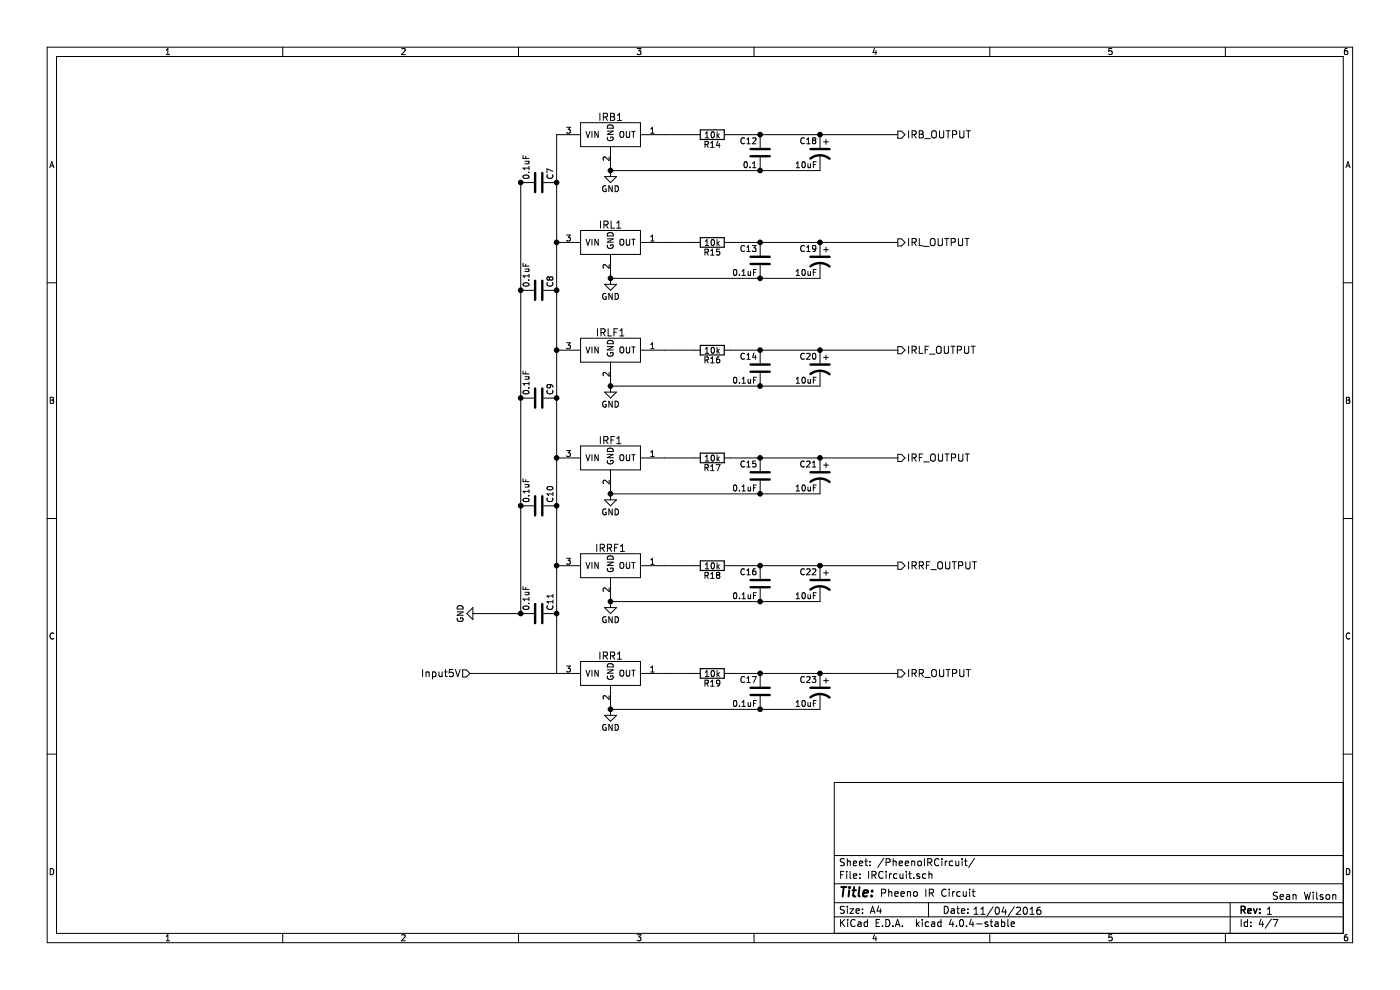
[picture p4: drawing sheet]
EESchema Schematic File Version 2
LIBS:power
LIBS:device
LIBS:transistors
LIBS:conn
LIBS:linear
LIBS:regul
LIBS:74xx
LIBS:cmos4000
LIBS:adc-dac
LIBS:memory
LIBS:xilinx
LIBS:microcontrollers
LIBS:dsp
LIBS:microchip
LIBS:analog_switches
LIBS:motorola
LIBS:texas
LIBS:intel
LIBS:audio
LIBS:interface
LIBS:digital-audio
LIBS:philips
LIBS:display
LIBS:cypress
LIBS:siliconi
LIBS:opto
LIBS:atmel
LIBS:contrib
LIBS:valves
LIBS:PheenoComponentsV1
LIBS:PheenoComponentsV2
LIBS:MainBoard-cache
EELAYER 25 0
EELAYER END
$Descr A4 11693 8268
encoding utf-8
Sheet 4 7
Title ""
Date ""
Rev ""
Comp ""
Comment1 ""
Comment2 ""
Comment3 ""
Comment4 ""
$EndDescr
Text Notes 7350 7500 0    60   ~ 0
Pheeno IR Circuit
Text Notes 8125 7650 0    60   ~ 0
11/04/2016
Text Notes 10575 7650 0    60   ~ 0
1
Text Notes 10625 7525 0    60   ~ 0
Sean Wilson
Text HLabel 3925 5625 0    60   Input ~ 0
Input5V
$Comp
L GP2Y0A41SK0F IRB1
U 1 1
P 5100 1125
F 0 "IRB1" H 5100 1275 60  0000 C CNN
F 1 "GP2Y0A41SK0F" H 5125 1375 60  0001 C CNN
F 2 "PheenoFootprintsV2:GP2Y0A41SK0F" H 5100 1125 60  0001 C CNN
F 3 "" H 5100 1125 60  0001 C CNN
	1    5100 1125
	-1   0    0    -1  
$EndComp
$Comp
L GP2Y0A41SK0F IRL1
U 1 1
P 5100 2025
F 0 "IRL1" H 5100 2175 60  0000 C CNN
F 1 "GP2Y0A41SK0F" H 5125 2275 60  0001 C CNN
F 2 "PheenoFootprintsV2:GP2Y0A41SK0F" H 5100 2025 60  0001 C CNN
F 3 "" H 5100 2025 60  0001 C CNN
	1    5100 2025
	-1   0    0    -1  
$EndComp
$Comp
L GP2Y0A41SK0F IRLF1
U 1 1
P 5100 2925
F 0 "IRLF1" H 5100 3075 60  0000 C CNN
F 1 "GP2Y0A41SK0F" H 5125 3175 60  0001 C CNN
F 2 "PheenoFootprintsV2:GP2Y0A41SK0F" H 5100 2925 60  0001 C CNN
F 3 "" H 5100 2925 60  0001 C CNN
	1    5100 2925
	-1   0    0    -1  
$EndComp
$Comp
L GP2Y0A41SK0F IRF1
U 1 1
P 5100 3825
F 0 "IRF1" H 5100 3975 60  0000 C CNN
F 1 "GP2Y0A41SK0F" H 5125 4075 60  0001 C CNN
F 2 "PheenoFootprintsV2:GP2Y0A41SK0F" H 5100 3825 60  0001 C CNN
F 3 "" H 5100 3825 60  0001 C CNN
	1    5100 3825
	-1   0    0    -1  
$EndComp
$Comp
L GP2Y0A41SK0F IRRF1
U 1 1
P 5100 4725
F 0 "IRRF1" H 5100 4875 60  0000 C CNN
F 1 "GP2Y0A41SK0F" H 5125 4975 60  0001 C CNN
F 2 "PheenoFootprintsV2:GP2Y0A41SK0F" H 5100 4725 60  0001 C CNN
F 3 "" H 5100 4725 60  0001 C CNN
	1    5100 4725
	-1   0    0    -1  
$EndComp
$Comp
L GP2Y0A41SK0F IRR1
U 1 1
P 5100 5625
F 0 "IRR1" H 5100 5775 60  0000 C CNN
F 1 "GP2Y0A41SK0F" H 5125 5875 60  0001 C CNN
F 2 "PheenoFootprintsV2:GP2Y0A41SK0F" H 5100 5625 60  0001 C CNN
F 3 "" H 5100 5625 60  0001 C CNN
	1    5100 5625
	-1   0    0    -1  
$EndComp
$Comp
L GND #PWR015
U 1 1
P 4000 5125
F 0 "#PWR015" H 4000 4875 50  0001 C CNN
F 1 "GND" H 4000 4975 50  0000 C CNN
F 2 "" H 4000 5125 50  0000 C CNN
F 3 "" H 4000 5125 50  0000 C CNN
	1    4000 5125
	0    1    -1   0   
$EndComp
$Comp
L C C7
U 1 1
P 4500 1525
F 0 "C7" H 4525 1625 50  0000 L CNN
F 1 "0.1uF" H 4525 1425 50  0000 L CNN
F 2 "Capacitors_ThroughHole:C_Rect_L7_W2_P5" H 4538 1375 50  0001 C CNN
F 3 "" H 4500 1525 50  0000 C CNN
	1    4500 1525
	0    1    -1   0   
$EndComp
$Comp
L C C8
U 1 1
P 4500 2425
F 0 "C8" H 4525 2525 50  0000 L CNN
F 1 "0.1uF" H 4525 2325 50  0000 L CNN
F 2 "Capacitors_ThroughHole:C_Rect_L7_W2_P5" H 4538 2275 50  0001 C CNN
F 3 "" H 4500 2425 50  0000 C CNN
	1    4500 2425
	0    1    -1   0   
$EndComp
$Comp
L C C9
U 1 1
P 4500 3325
F 0 "C9" H 4525 3425 50  0000 L CNN
F 1 "0.1uF" H 4525 3225 50  0000 L CNN
F 2 "Capacitors_ThroughHole:C_Rect_L7_W2_P5" H 4538 3175 50  0001 C CNN
F 3 "" H 4500 3325 50  0000 C CNN
	1    4500 3325
	0    1    -1   0   
$EndComp
$Comp
L C C10
U 1 1
P 4500 4225
F 0 "C10" H 4525 4325 50  0000 L CNN
F 1 "0.1uF" H 4525 4125 50  0000 L CNN
F 2 "Capacitors_ThroughHole:C_Rect_L7_W2_P5" H 4538 4075 50  0001 C CNN
F 3 "" H 4500 4225 50  0000 C CNN
	1    4500 4225
	0    1    -1   0   
$EndComp
$Comp
L C C11
U 1 1
P 4500 5125
F 0 "C11" H 4525 5225 50  0000 L CNN
F 1 "0.1uF" H 4525 5025 50  0000 L CNN
F 2 "Capacitors_ThroughHole:C_Rect_L7_W2_P5" H 4538 4975 50  0001 C CNN
F 3 "" H 4500 5125 50  0000 C CNN
	1    4500 5125
	0    1    -1   0   
$EndComp
Wire Wire Line
	4350 5125 4000 5125
Connection ~ 4350 1525
Connection ~ 4350 2425
Connection ~ 4350 3325
Connection ~ 4350 4225
Connection ~ 4350 5125
$Comp
L GND #PWR016
U 1 1
P 5100 1425
F 0 "#PWR016" H 5100 1175 50  0001 C CNN
F 1 "GND" H 5100 1275 50  0000 C CNN
F 2 "" H 5100 1425 50  0000 C CNN
F 3 "" H 5100 1425 50  0000 C CNN
	1    5100 1425
	-1   0    0    -1  
$EndComp
$Comp
L GND #PWR017
U 1 1
P 5100 2325
F 0 "#PWR017" H 5100 2075 50  0001 C CNN
F 1 "GND" H 5100 2175 50  0000 C CNN
F 2 "" H 5100 2325 50  0000 C CNN
F 3 "" H 5100 2325 50  0000 C CNN
	1    5100 2325
	-1   0    0    -1  
$EndComp
$Comp
L GND #PWR018
U 1 1
P 5100 3225
F 0 "#PWR018" H 5100 2975 50  0001 C CNN
F 1 "GND" H 5100 3075 50  0000 C CNN
F 2 "" H 5100 3225 50  0000 C CNN
F 3 "" H 5100 3225 50  0000 C CNN
	1    5100 3225
	-1   0    0    -1  
$EndComp
$Comp
L GND #PWR019
U 1 1
P 5100 4125
F 0 "#PWR019" H 5100 3875 50  0001 C CNN
F 1 "GND" H 5100 3975 50  0000 C CNN
F 2 "" H 5100 4125 50  0000 C CNN
F 3 "" H 5100 4125 50  0000 C CNN
	1    5100 4125
	-1   0    0    -1  
$EndComp
$Comp
L GND #PWR020
U 1 1
P 5100 5025
F 0 "#PWR020" H 5100 4775 50  0001 C CNN
F 1 "GND" H 5100 4875 50  0000 C CNN
F 2 "" H 5100 5025 50  0000 C CNN
F 3 "" H 5100 5025 50  0000 C CNN
	1    5100 5025
	-1   0    0    -1  
$EndComp
$Comp
L GND #PWR021
U 1 1
P 5100 5925
F 0 "#PWR021" H 5100 5675 50  0001 C CNN
F 1 "GND" H 5100 5775 50  0000 C CNN
F 2 "" H 5100 5925 50  0000 C CNN
F 3 "" H 5100 5925 50  0000 C CNN
	1    5100 5925
	-1   0    0    -1  
$EndComp
Wire Wire Line
	4650 1125 4650 5625
Connection ~ 4650 5125
Connection ~ 4650 4725
Connection ~ 4650 4225
Connection ~ 4650 3825
Connection ~ 4650 3325
Connection ~ 4650 2925
Connection ~ 4650 2425
Connection ~ 4650 2025
Connection ~ 4650 1525
$Comp
L R R14
U 1 1
P 5950 1125
F 0 "R14" V 6030 1125 50  0000 C CNN
F 1 "10k" V 5950 1125 50  0000 C CNN
F 2 "Resistors_ThroughHole:Resistor_Horizontal_RM7mm" V 5880 1125 50  0001 C CNN
F 3 "" H 5950 1125 50  0000 C CNN
	1    5950 1125
	0    -1   1    0   
$EndComp
$Comp
L R R15
U 1 1
P 5950 2025
F 0 "R15" V 6030 2025 50  0000 C CNN
F 1 "10k" V 5950 2025 50  0000 C CNN
F 2 "Resistors_ThroughHole:Resistor_Horizontal_RM7mm" V 5880 2025 50  0001 C CNN
F 3 "" H 5950 2025 50  0000 C CNN
	1    5950 2025
	0    -1   1    0   
$EndComp
$Comp
L R R16
U 1 1
P 5950 2925
F 0 "R16" V 6030 2925 50  0000 C CNN
F 1 "10k" V 5950 2925 50  0000 C CNN
F 2 "Resistors_ThroughHole:Resistor_Horizontal_RM7mm" V 5880 2925 50  0001 C CNN
F 3 "" H 5950 2925 50  0000 C CNN
	1    5950 2925
	0    -1   1    0   
$EndComp
$Comp
L R R17
U 1 1
P 5950 3825
F 0 "R17" V 6030 3825 50  0000 C CNN
F 1 "10k" V 5950 3825 50  0000 C CNN
F 2 "Resistors_ThroughHole:Resistor_Horizontal_RM7mm" V 5880 3825 50  0001 C CNN
F 3 "" H 5950 3825 50  0000 C CNN
	1    5950 3825
	0    -1   1    0   
$EndComp
$Comp
L R R18
U 1 1
P 5950 4725
F 0 "R18" V 6030 4725 50  0000 C CNN
F 1 "10k" V 5950 4725 50  0000 C CNN
F 2 "Resistors_ThroughHole:Resistor_Horizontal_RM7mm" V 5880 4725 50  0001 C CNN
F 3 "" H 5950 4725 50  0000 C CNN
	1    5950 4725
	0    -1   1    0   
$EndComp
$Comp
L R R19
U 1 1
P 5950 5625
F 0 "R19" V 6030 5625 50  0000 C CNN
F 1 "10k" V 5950 5625 50  0000 C CNN
F 2 "Resistors_ThroughHole:Resistor_Horizontal_RM7mm" V 5880 5625 50  0001 C CNN
F 3 "" H 5950 5625 50  0000 C CNN
	1    5950 5625
	0    -1   1    0   
$EndComp
Wire Wire Line
	5550 2925 5800 2925
Wire Wire Line
	5550 3825 5800 3825
Wire Wire Line
	5550 5625 5800 5625
Wire Wire Line
	5800 4725 5550 4725
$Comp
L C C17
U 1 1
P 6350 5775
F 0 "C17" H 6375 5875 50  0000 L CNN
F 1 "0.1uF" H 6375 5675 50  0000 L CNN
F 2 "Capacitors_ThroughHole:C_Rect_L7_W2_P5" H 6388 5625 50  0001 C CNN
F 3 "" H 6350 5775 50  0000 C CNN
	1    6350 5775
	-1   0    0    -1  
$EndComp
$Comp
L C C16
U 1 1
P 6350 4875
F 0 "C16" H 6375 4975 50  0000 L CNN
F 1 "0.1uF" H 6375 4775 50  0000 L CNN
F 2 "Capacitors_ThroughHole:C_Rect_L7_W2_P5" H 6388 4725 50  0001 C CNN
F 3 "" H 6350 4875 50  0000 C CNN
	1    6350 4875
	-1   0    0    -1  
$EndComp
$Comp
L C C15
U 1 1
P 6350 3975
F 0 "C15" H 6375 4075 50  0000 L CNN
F 1 "0.1uF" H 6375 3875 50  0000 L CNN
F 2 "Capacitors_ThroughHole:C_Rect_L7_W2_P5" H 6388 3825 50  0001 C CNN
F 3 "" H 6350 3975 50  0000 C CNN
	1    6350 3975
	-1   0    0    -1  
$EndComp
$Comp
L C C14
U 1 1
P 6350 3075
F 0 "C14" H 6375 3175 50  0000 L CNN
F 1 "0.1uF" H 6375 2975 50  0000 L CNN
F 2 "Capacitors_ThroughHole:C_Rect_L7_W2_P5" H 6388 2925 50  0001 C CNN
F 3 "" H 6350 3075 50  0000 C CNN
	1    6350 3075
	-1   0    0    -1  
$EndComp
$Comp
L C C13
U 1 1
P 6350 2175
F 0 "C13" H 6375 2275 50  0000 L CNN
F 1 "0.1uF" H 6375 2075 50  0000 L CNN
F 2 "Capacitors_ThroughHole:C_Rect_L7_W2_P5" H 6388 2025 50  0001 C CNN
F 3 "" H 6350 2175 50  0000 C CNN
	1    6350 2175
	-1   0    0    -1  
$EndComp
Wire Wire Line
	5800 1125 5550 1125
Wire Wire Line
	5550 2025 5800 2025
$Comp
L C C12
U 1 1
P 6350 1275
F 0 "C12" H 6375 1375 50  0000 L CNN
F 1 "0.1uF" H 6375 1175 50  0000 L CNN
F 2 "Capacitors_ThroughHole:C_Rect_L7_W2_P5" H 6388 1125 50  0001 C CNN
F 3 "" H 6350 1275 50  0000 C CNN
	1    6350 1275
	-1   0    0    -1  
$EndComp
$Comp
L CP1 C18
U 1 1
P 6850 1275
F 0 "C18" H 6875 1375 50  0000 L CNN
F 1 "10uF" H 6875 1175 50  0000 L CNN
F 2 "PheenoFootprintsV2:C_Radial_D4_P1.5" H 6850 1275 50  0001 C CNN
F 3 "" H 6850 1275 50  0000 C CNN
	1    6850 1275
	-1   0    0    -1  
$EndComp
$Comp
L CP1 C19
U 1 1
P 6850 2175
F 0 "C19" H 6875 2275 50  0000 L CNN
F 1 "10uF" H 6875 2075 50  0000 L CNN
F 2 "PheenoFootprintsV2:C_Radial_D4_P1.5" H 6850 2175 50  0001 C CNN
F 3 "" H 6850 2175 50  0000 C CNN
	1    6850 2175
	-1   0    0    -1  
$EndComp
$Comp
L CP1 C20
U 1 1
P 6850 3075
F 0 "C20" H 6875 3175 50  0000 L CNN
F 1 "10uF" H 6875 2975 50  0000 L CNN
F 2 "PheenoFootprintsV2:C_Radial_D4_P1.5" H 6850 3075 50  0001 C CNN
F 3 "" H 6850 3075 50  0000 C CNN
	1    6850 3075
	-1   0    0    -1  
$EndComp
$Comp
L CP1 C21
U 1 1
P 6850 3975
F 0 "C21" H 6875 4075 50  0000 L CNN
F 1 "10uF" H 6875 3875 50  0000 L CNN
F 2 "PheenoFootprintsV2:C_Radial_D4_P1.5" H 6850 3975 50  0001 C CNN
F 3 "" H 6850 3975 50  0000 C CNN
	1    6850 3975
	-1   0    0    -1  
$EndComp
$Comp
L CP1 C22
U 1 1
P 6850 4875
F 0 "C22" H 6875 4975 50  0000 L CNN
F 1 "10uF" H 6875 4775 50  0000 L CNN
F 2 "PheenoFootprintsV2:C_Radial_D4_P1.5" H 6850 4875 50  0001 C CNN
F 3 "" H 6850 4875 50  0000 C CNN
	1    6850 4875
	-1   0    0    -1  
$EndComp
$Comp
L CP1 C23
U 1 1
P 6850 5775
F 0 "C23" H 6875 5875 50  0000 L CNN
F 1 "10uF" H 6875 5675 50  0000 L CNN
F 2 "PheenoFootprintsV2:C_Radial_D4_P1.5" H 6850 5775 50  0001 C CNN
F 3 "" H 6850 5775 50  0000 C CNN
	1    6850 5775
	-1   0    0    -1  
$EndComp
Wire Wire Line
	7500 5625 6100 5625
Connection ~ 6350 5625
Wire Wire Line
	7500 4725 6100 4725
Connection ~ 6350 4725
Wire Wire Line
	7500 3825 6100 3825
Connection ~ 6350 3825
Wire Wire Line
	7500 2925 6100 2925
Connection ~ 6350 2925
Wire Wire Line
	7500 2025 6100 2025
Connection ~ 6350 2025
Wire Wire Line
	7500 1125 6100 1125
Connection ~ 6350 1125
Connection ~ 5100 5925
Connection ~ 6350 5925
Wire Wire Line
	6850 5025 5100 5025
Connection ~ 6350 5025
Wire Wire Line
	6850 4125 5100 4125
Connection ~ 6350 4125
Connection ~ 5100 4125
Connection ~ 5100 5025
Connection ~ 5100 3225
Connection ~ 5100 2325
Wire Wire Line
	6850 3225 5100 3225
Connection ~ 6350 3225
Wire Wire Line
	6850 2325 5100 2325
Connection ~ 6350 2325
Connection ~ 5100 1425
Wire Wire Line
	6850 1425 5100 1425
Connection ~ 6350 1425
Text HLabel 7500 2025 2    60   Output ~ 0
IRL_OUTPUT
Text HLabel 7500 2925 2    60   Output ~ 0
IRLF_OUTPUT
Text HLabel 7500 3825 2    60   Output ~ 0
IRF_OUTPUT
Text HLabel 7500 4725 2    60   Output ~ 0
IRRF_OUTPUT
Text HLabel 7500 5625 2    60   Output ~ 0
IRR_OUTPUT
Text HLabel 7500 1125 2    60   Output ~ 0
IRB_OUTPUT
Connection ~ 6850 1125
Connection ~ 6850 2025
Connection ~ 6850 2925
Connection ~ 6850 3825
Connection ~ 6850 4725
Connection ~ 6850 5625
Wire Wire Line
	4650 5625 3925 5625
Wire Wire Line
	5100 5925 6850 5925
Wire Wire Line
	4350 5125 4350 1525
$EndSCHEMATC
